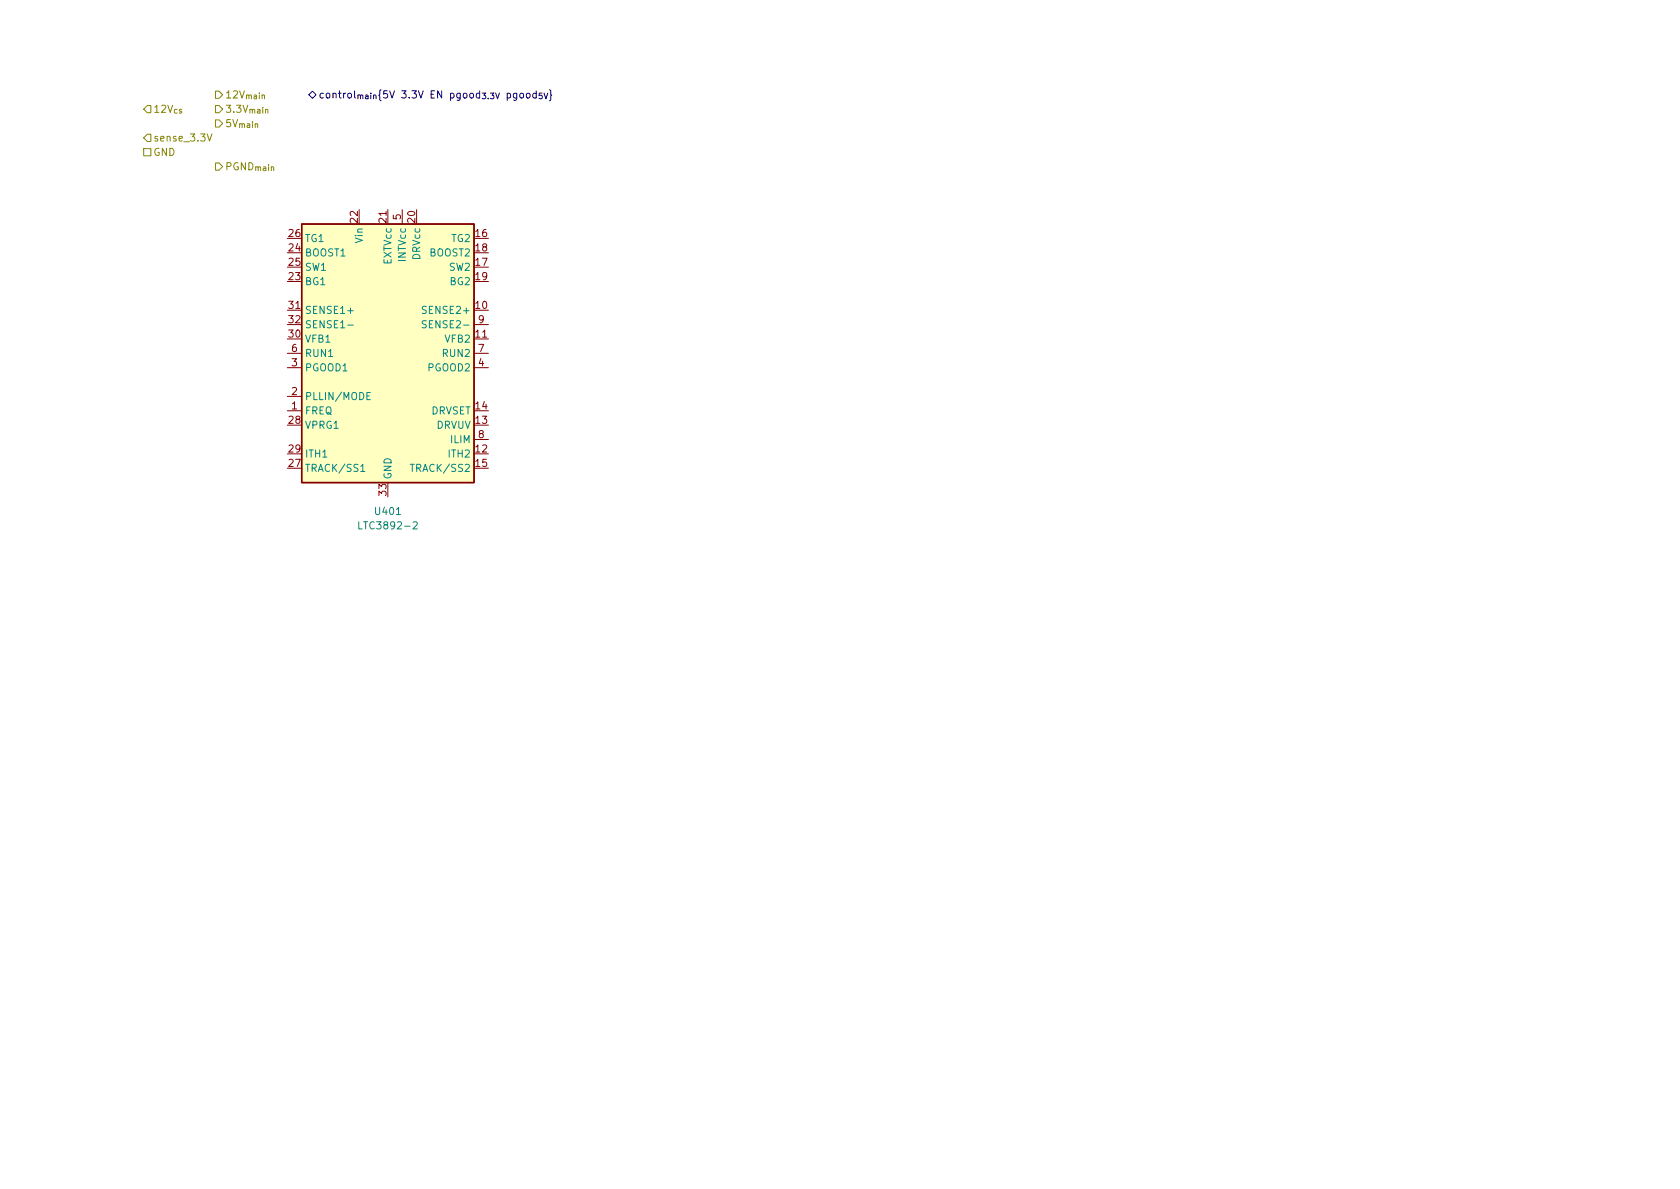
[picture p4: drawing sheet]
<svg xmlns="http://www.w3.org/2000/svg" width="297mm" height="210mm" viewBox="0 0 297 210" stroke-linecap="round" stroke-linejoin="round" font-family="sans-serif">
<path d="M53.3 39.6h30.5v45.7h-30.5z" fill="#ffffc2" stroke="#ffffc2" stroke-width=".18"/>
<path d="M53.3 39.6h30.5v45.7h-30.5z" fill="none" stroke="#840000" stroke-width=".25"/>
<path d="M68.6 37.1v2.5M71.1 37.1v2.5M50.8 54.9h2.5M83.8 59.9h2.6M83.8 57.4h2.6M50.8 72.6h2.5M50.8 70.1h2.5M50.8 65h2.5M50.8 62.5h2.5M83.8 65h2.6M83.8 62.5h2.6M83.8 77.7h2.6" fill="none" stroke="#840000" stroke-width=".18"/>
<path d="M61.5 54.9h1M61.5 57.5h1M75.4 54.2h-.5l-.2 .1v.3l.6 .3 .1 .3-.3 .2h-.5M75.4 56.8l-.5-.1-.2 .1v.4l.6 .2 .1 .3-.3 .3-.5-.1M64.9 70h.4M65.5 69.4h-.6v1.3h.6M63.4 92.3v1.2h.6M63.8 82.5l.3-.4v1.3M63.8 83.4h.7M72.5 82.1h.8M73.1 92.4l.4-.1 .3 .3-.8 .9h.8" fill="none" stroke="#008484" stroke-width=".18"/>
<path d="M25.4 19.3l.6-.6h.7v1.2h-.7zM38.1 16.1h.6l.7 .7-.7 .6h-.6zM38.1 18.7h.6l.7 .6-.7 .6h-.6zM25.4 24.4l.6-.7h.7v1.3h-.7zM25.4 26.3h1.3v1.3h-1.3zM36.6 23.7l.4 1.3 .5-1.3M38.1 21.2h.6l.7 .6-.7 .7h-.6zM38.1 28.8h.6l.7 .7-.7 .6h-.6z" fill="none" stroke="#848400" stroke-width=".18"/>
<path d="M54.6 16.8l.6-.7 .7 .7-.7 .6z" fill="none" stroke="#000084" stroke-width=".18"/>
<g font-size="1.8" fill="#848400">
<text x="39.8" y="17.4">12V_{main}</text>
<text x="27.1" y="19.9">12V_{cs}</text>
<text x="39.8" y="19.9">3.3V_{main}</text>
<text x="39.8" y="22.5">5V_{main}</text>
<text x="27.1" y="25">sense_3.3V</text>
<text x="27.1" y="27.6">GND</text>
<text x="39.8" y="30.1">PGND_{main}</text>
</g>
<text font-size="1.8" fill="#000084" x="56.3" y="17.4">control_{main}{5V 3.3V EN pgood_{3.3V} pgood_{5V}}</text>
<g font-size="1.8" fill="#840000">
<text x="51.1" y="41.9">26</text>
<text x="63.2" y="39.3" transform="rotate(-90 63.2 39.3)">22</text>
<text x="68.3" y="39.3" transform="rotate(-90 68.3 39.3)">21</text>
<text x="70.9" y="38.8" transform="rotate(-90 70.9 38.8)">5</text>
<text x="73.4" y="39.3" transform="rotate(-90 73.4 39.3)">20</text>
<text x="84.1" y="41.9">16</text>
<text x="51.1" y="44.4">24</text>
<text x="51.1" y="47">25</text>
<text x="84.1" y="47">17</text>
<text x="84.1" y="44.4">18</text>
<text x="51.1" y="49.5">23</text>
<text x="84.1" y="49.5">19</text>
<text x="51.1" y="59.7">30</text>
<text x="51.1" y="54.6">31</text>
<text x="51.1" y="57.1">32</text>
<text x="84.1" y="54.6">10</text>
<text x="84.1" y="59.7">11</text>
<text x="84.6" y="57.1">9</text>
<text x="51.6" y="64.8">3</text>
<text x="51.6" y="62.2">6</text>
<text x="84.6" y="64.8">4</text>
<text x="84.6" y="62.2">7</text>
<text x="51.6" y="69.8">2</text>
<text x="51.1" y="74.9">28</text>
<text x="51.6" y="72.4">1</text>
<text x="84.1" y="74.9">13</text>
<text x="84.1" y="72.4">14</text>
<text x="84.6" y="77.5">8</text>
<text x="51.1" y="82.5">27</text>
<text x="51.1" y="80">29</text>
<text x="84.1" y="80">12</text>
<text x="84.1" y="82.5">15</text>
<text x="68.3" y="87.6" transform="rotate(-90 68.3 87.6)">33</text>
</g>
<g font-size="1.8" fill="#008484">
<text x="53.8" y="45.3">BOOST1</text>
<text x="53.8" y="47.9">SW1</text>
<text x="53.8" y="42.8">TG1</text>
<text x="64.1" y="42.9" transform="rotate(-90 64.1 42.9)">Vin</text>
<text x="69.2" y="46.7" transform="rotate(-90 69.2 46.7)">EXTVcc</text>
<text x="71.8" y="46.1" transform="rotate(-90 71.8 46.1)">INTVcc</text>
<text x="74.3" y="45.8" transform="rotate(-90 74.3 45.8)">DRVcc</text>
<text x="76" y="45.3">BOOST2</text>
<text x="79.5" y="47.9">SW2</text>
<text x="79.9" y="42.8">TG2</text>
<text x="53.8" y="50.4">BG1</text>
<text x="79.7" y="50.4">BG2</text>
<text x="53.8" y="55.5">SENSE1+</text>
<text x="53.8" y="58">SENSE1-</text>
<text x="75.3" y="55.5">SENSE2+</text>
<text x="75.7" y="58">SENSE2-</text>
<text x="53.8" y="65.7">PGOOD1</text>
<text x="53.8" y="60.6">VFB1</text>
<text x="53.8" y="63.1">RUN1</text>
<text x="75.7" y="65.7">PGOOD2</text>
<text x="78.5" y="63.1">RUN2</text>
<text x="78.8" y="60.6">VFB2</text>
<text x="53.8" y="70.7">PLLIN/MODE</text>
<text x="53.8" y="73.3">FREQ</text>
<text x="53.8" y="75.8">VPRG1</text>
<text x="76.1" y="73.3">DRVSET</text>
<text x="77.1" y="75.8">DRVUV</text>
<text x="53.8" y="83.4">TRACK/SS1</text>
<text x="53.8" y="80.9">ITH1</text>
<text x="73.3" y="83.4">TRACK/SS2</text>
<text x="79.5" y="80.9">ITH2</text>
<text x="79.8" y="78.4">ILIM</text>
<text x="69.2" y="84.8" transform="rotate(-90 69.2 84.8)">GND</text>
<text x="64.1" y="93.6">LTC3892-2</text>
<text x="66.5" y="91.1">U401</text>
</g>
</svg>
